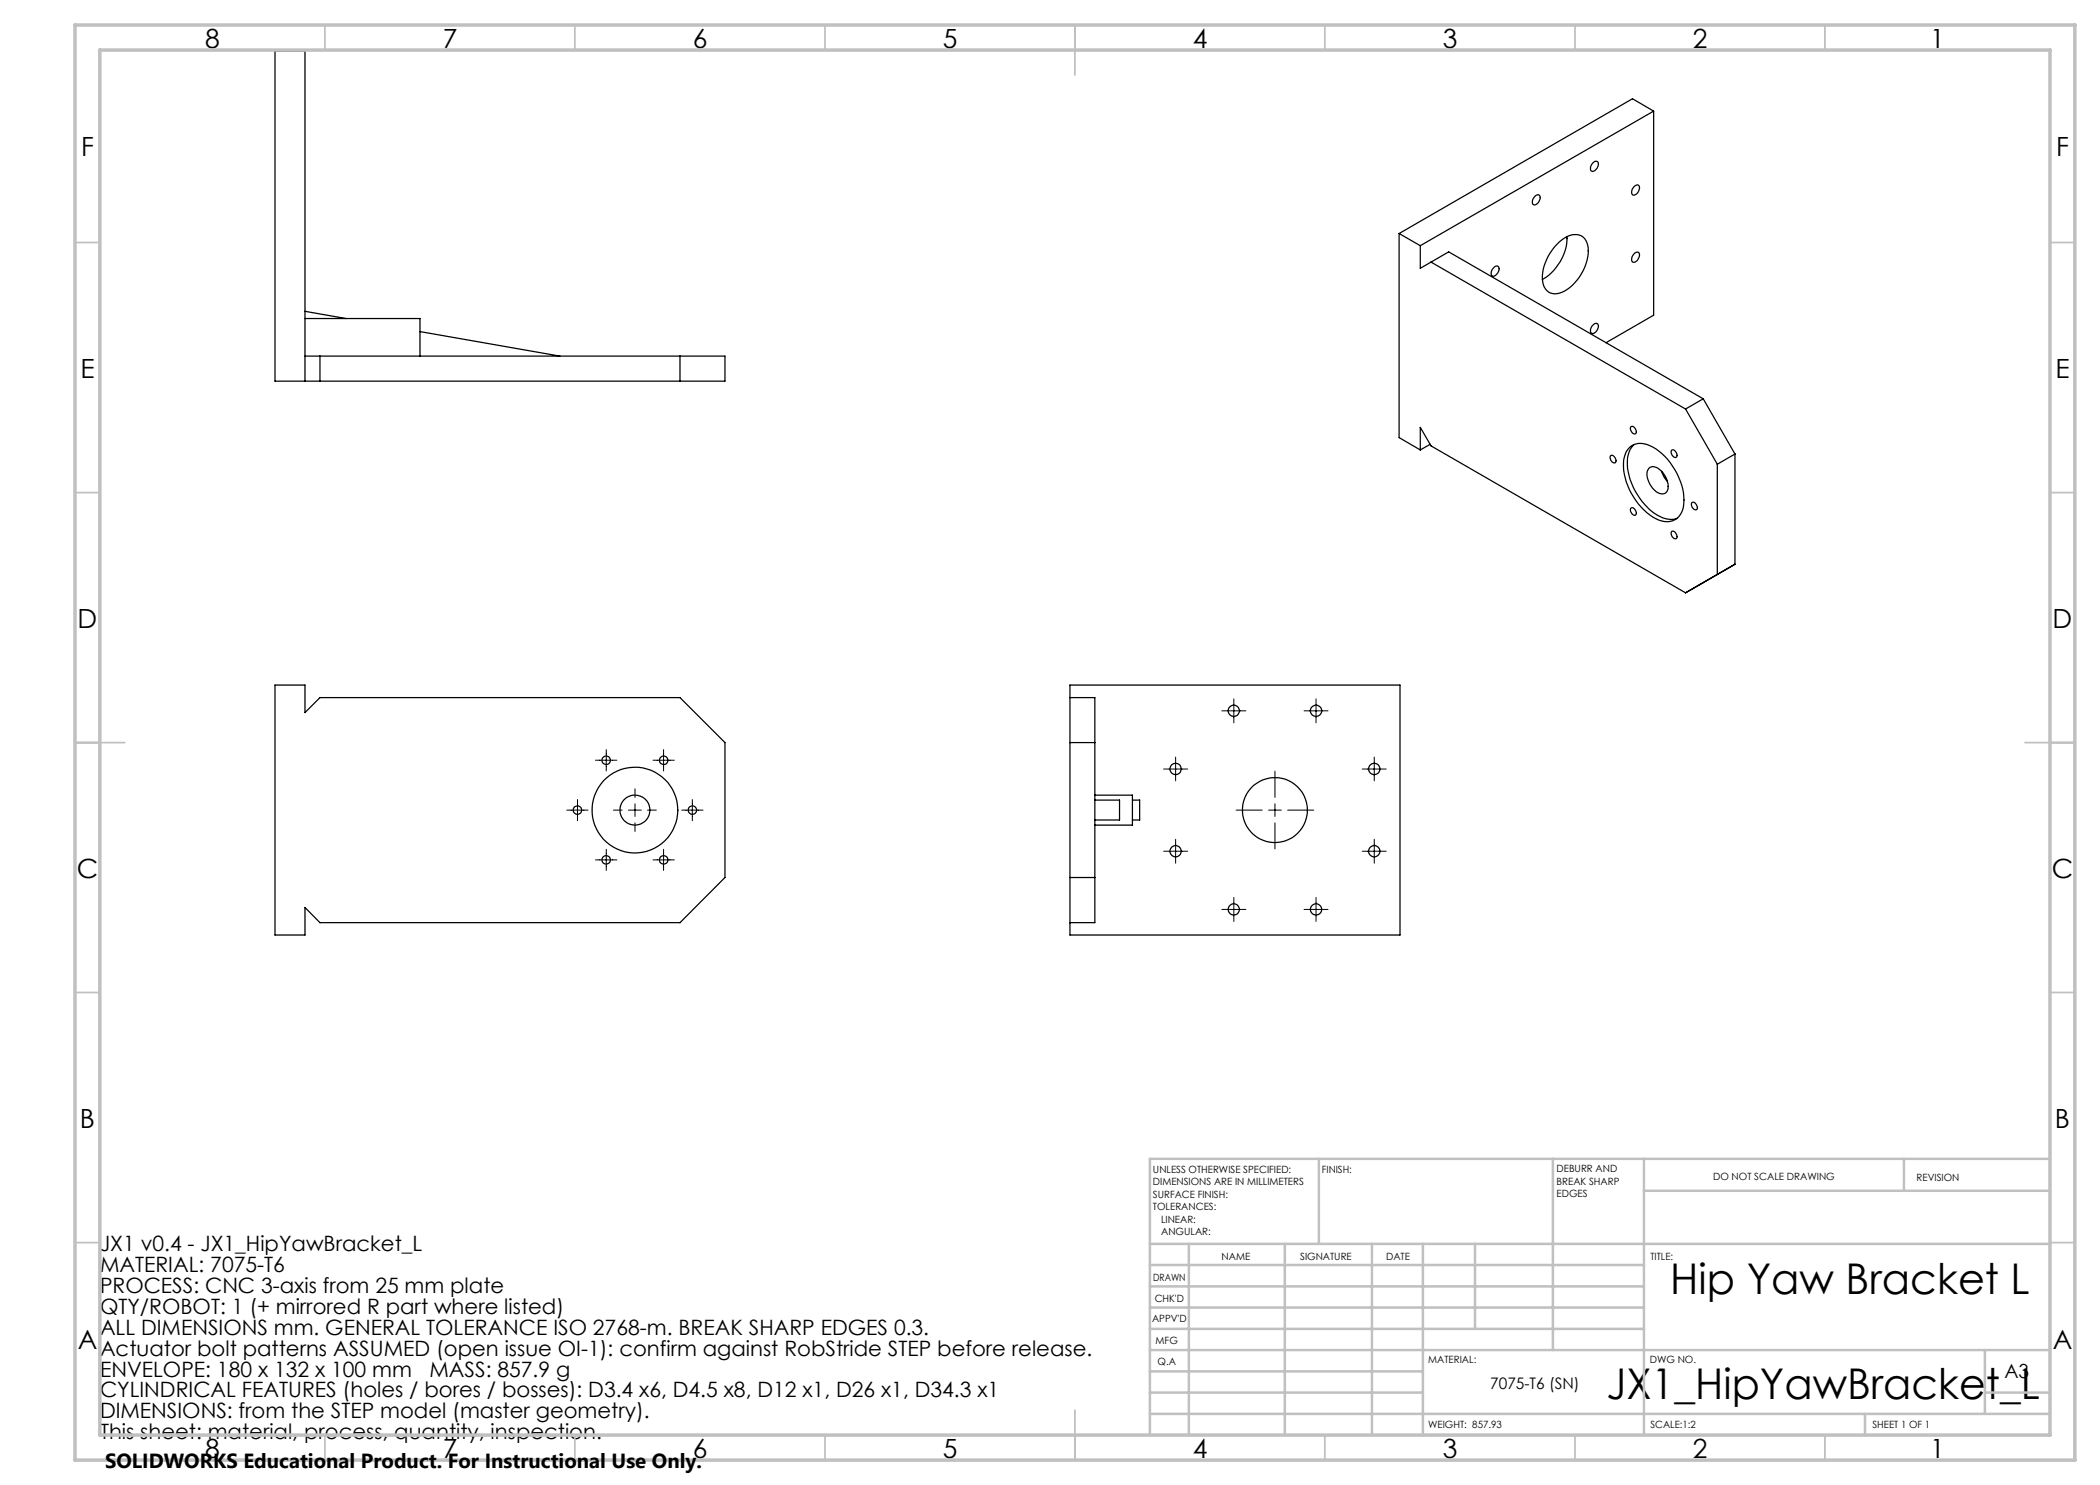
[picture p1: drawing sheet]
<svg xmlns="http://www.w3.org/2000/svg" width="420mm" height="297mm" viewBox="0 0 420 297" stroke-linecap="round" stroke-linejoin="round" font-family="sans-serif">
<g fill="none" stroke="#000" stroke-width=".25">
<path d="M306.9 39.3a.6 .6 0 0 1 .8-.3 .6 .6 0 0 1 .3 .8 1.11 1.11 0 0 1-1.4 1l-.1-.7zM318.6 32.6a.65 .65 0 0 1 .9-.2 .65 .65 0 0 1 0 1l-.3 .5a.6 .6 0 0 1-.8 .4 .6 .6 0 0 1-.3-.9zM326.8 37.4a.6 .6 0 0 1 .8-.4 .6 .6 0 0 1 .3 .8l-.5 .9a.6 .6 0 0 1-.8 .3 .6 .6 0 0 1-.2-.8zM330.7 22.2l-4.2-2.4-46.7 26.9M330.7 22.2l-46.6 26.9M330.7 22.2v40.8l-9.5 5.5M279.8 46.7l4.3 2.4M279.8 46.7v40.8l4.3 2.5M284.1 49.1v4.6l2.1-1.3M286.2 52.4l50.9 29.4M286.2 52.4l3.5-2 50.9 29.4M298.7 53.6a.6 .6 0 0 1 .8-.4 .6 .6 0 0 1 .3 .8 1.11 1.11 0 0 1-1.5 1.1l-.1-.7z"/>
<path d="M311.4 48.9a4.8 4.8 0 0 1 4.5-1.9 2.96 2.96 0 0 1 1.7 3.2 9.5 9.5 0 0 1-5.7 8.4 2.49 2.49 0 0 1-3.4-2.3 9.7 9.7 0 0 1 2.9-7.4zM313.4 47.3a9.9 9.9 0 0 1-4.9 8.6M326.8 50.8a.6 .6 0 0 1 .8-.4 .6 .6 0 0 1 .3 .9 1.09 1.09 0 0 1-1.5 1v-.7zM61 71.2h84v5h-90v-66h6v66M61 63.7h23v7.5M61 62.3l8.2 1.4M64 71.2v5M84 66.3l28 4.9M136 71.2v5M318.6 65a.6 .6 0 0 1 .8-.3 .6 .6 0 0 1 .3 .8 1.11 1.11 0 0 1-1.5 1.1l-.1-.7zM340.6 79.8l-3.5 2M340.6 79.8l6.4 11"/>
<path d="M284.1 90v-4.5l2.1 3.7 50.9 29.4 9.9-5.7v-22.1M286 88.9l-1.9 1.1M322.1 91.2a.87 .87 0 0 1 .9 .2 .87 .87 0 0 1 .2 1l-.1 .1a.97 .97 0 0 1-1-1.3zM325.9 89.5a3.8 3.8 0 0 1 4.7-.1 12.9 12.9 0 0 1 6.1 11.9 3.4 3.4 0 0 1-4.9 2.7 12.9 12.9 0 0 1-7.1-12l.2-.6a3.4 3.4 0 0 1 1-1.9zM326.1 85.4a.87 .87 0 0 1 1 .2 .87 .87 0 0 1 .1 1 .53 .53 0 0 1-.5 .2 .53 .53 0 0 1-.4-.5l-.2-.5zM326.8 88.9a5.6 5.6 0 0 0-1.2 5.5 13.1 13.1 0 0 0 7 9.2l.6 .1a3.6 3.6 0 0 0 2.2 0M329.8 93.7a1.81 1.81 0 0 1 2.5 .6 3.8 3.8 0 0 1 1.1 4 1.6 1.6 0 0 1-2.5-.3 4 4 0 0 1-1.3-4.1zM332.3 94.3l.4 1 .8 1M334.3 90.1a.86 .86 0 0 1 1.1 1l-.1 .3a.97 .97 0 0 1-1-1.3zM337.1 81.8l6.4 11M343.5 92.8v22.1M347 90.8l-3.5 2"/>
<path d="M326.1 101.7a.87 .87 0 0 1 1 .2 .87 .87 0 0 1 .1 .9 .53 .53 0 0 1-.5 .2 .53 .53 0 0 1-.4-.4l-.2-.5zM334.3 106.4a.86 .86 0 0 1 1.1 .9l-.1 .4a.97 .97 0 0 1-1-1.3zM338.3 100.6a.86 .86 0 0 1 1.2 1l-.2 .3a.97 .97 0 0 1-1-1.3zM55 137h6v5.5l3-3h72l9 9v27l-9 9h-72l-3-3v5.5h-6zM214 139.5h5v45h-5M214 137h66v50h-66zM214 148.5h5M219 159h7.5v6h-7.5M214 175.5h5M219 160h4.9v4h-4.9M226.5 160h1.4v4h-1.4"/>
<circle cx="121.2" cy="152.1" r=".86"/>
<circle cx="132.7" cy="152.1" r=".86"/>
<circle cx="235.1" cy="153.8" r="1.13"/>
<circle cx="246.8" cy="142.2" r="1.13"/>
<circle cx="263.2" cy="142.2" r="1.13"/>
<circle cx="274.8" cy="153.8" r="1.13"/>
<circle cx="115.5" cy="162" r=".85"/>
<circle cx="121.2" cy="172" r=".86"/>
<circle cx="127" cy="162" r="8.6"/>
<circle cx="127" cy="162" r="3"/>
<circle cx="132.7" cy="172" r=".86"/>
<circle cx="138.5" cy="162" r=".85"/>
<circle cx="235.1" cy="170.2" r="1.13"/>
<circle cx="255" cy="162" r="6.5"/>
<circle cx="274.9" cy="170.2" r="1.13"/>
<circle cx="246.8" cy="181.9" r="1.13"/>
<circle cx="263.2" cy="181.9" r="1.13"/>
</g>
<g fill="none" stroke="#000" stroke-width=".2">
<path d="M246.8 139.8v4.8M263.2 139.8v4.8M115.5 159.9v4.2M119.1 152h4.3M121.2 149.9v4.3M127 157.8v1.7M130.6 152h4.3M132.7 149.9v4.3M138.5 159.9v4.2M232.7 153.8h4.8M235.1 151.4v4.8M244.4 142.2h4.8"/>
<path d="M255 154.2v5.3M260.8 142.2h4.8M272.5 153.8h4.7M274.8 151.4v4.8M113.3 162h4.3M119.1 172h4.3M121.2 169.9v4.2M122.7 162h1.7M125.7 162h2.6M127 160.8v2.5M127 164.6v1.7M129.5 162h1.8"/>
<path d="M130.6 172h4.3M132.7 169.9v4.2M136.3 162h4.3M232.7 170.2h4.8M235.1 167.8v4.8M246.8 179.5v4.8M247.2 162h5.2M253.7 162h2.6M255 160.8v2.5M255 164.6v5.2M257.5 162h5.2M263.2 179.5v4.8"/>
<path d="M272.5 170.2h4.7M274.8 167.8v4.8M244.4 181.9h4.8M260.8 181.9h4.8"/>
</g>
<g fill="none" stroke="#c0c0c0" stroke-width=".35">
<path d="M65 5v5M115 5v5M165 5v5M215 5v10M265 5v5M315 5v5M365 5v5M15 48.5h5M410 48.5h5M15 98.5h5M410 98.5h5M15 148.5h10"/>
<path d="M405 148.5h10M15 198.5h5M410 198.5h5M15 248.5h5M410 248.5h5M65 287v5M115 287v5M165 287v5M215 282v10M265 287v5M315 287v5M365 287v5"/>
</g>
<g fill="none" stroke="#c0c0c0" stroke-width=".5">
<path d="M263.8 231.8v17M310.6 231.8v38.2M328.8 231.8v55.2M328.8 238.2h81.2M380.8 231.8v6.4M410 231.8h-180v55.2M230 248.8h180M230 257.3h98.8M230 253h98.8M237.8 248.8v38.2M257 248.8v38.2M274.4 248.8v38.2"/>
<path d="M284.6 248.8v38.2M295 248.8v17M230 265.8h98.8M230 261.5h98.8M230 278.5h54.6M230 274.3h54.6M230 270h180M397 278.5h13M397 270v12.8M230 282.8h180M373 282.8v4.2"/>
</g>
<path d="M15 5h400v287h-400zM20 10h390v277h-390z" fill="none" stroke="#c0c0c0" stroke-width=".7"/>
<g font-size="8.5">
<text x="334.1" y="258.8">Hip Yaw Bracket L</text>
<text x="321.3" y="279.7">JX1_HipYawBracket_L</text>
</g>
<g font-size="5.3">
<text x="41" y="9.5">8</text>
<text x="88.5" y="9.5">7</text>
<text x="138.5" y="9.5">6</text>
<text x="188.5" y="9.5">5</text>
<text x="238.5" y="9.5">4</text>
<text x="288.5" y="9.5">3</text>
<text x="338.5" y="9.5">2</text>
<text x="386" y="9.5">1</text>
<text x="16.2" y="31.2">F</text>
<text x="411.2" y="31.2">F</text>
<text x="16.1" y="75.5">E</text>
<text x="411.1" y="75.5">E</text>
<text x="15.5" y="125.5">D</text>
<text x="410.5" y="125.5">D</text>
<text x="15.4" y="175.5">C</text>
<text x="410.4" y="175.5">C</text>
<text x="16" y="225.5">B</text>
<text x="411" y="225.5">B</text>
<text x="15.5" y="269.7">A</text>
<text x="410.5" y="269.7">A</text>
<text x="41" y="291.5">8</text>
<text x="88.5" y="291.5">7</text>
<text x="138.5" y="291.5">6</text>
<text x="188.5" y="291.5">5</text>
<text x="238.5" y="291.5">4</text>
<text x="288.5" y="291.5">3</text>
<text x="338.5" y="291.5">2</text>
<text x="386" y="291.5">1</text>
</g>
<g font-size="4.2">
<text x="20" y="250.3">JX1 v0.4 - JX1_HipYawBracket_L</text>
<text x="20" y="254.4">MATERIAL: 7075-T6</text>
<text x="20" y="258.6">PROCESS: CNC 3-axis from 25 mm plate</text>
<text x="20" y="262.8">QTY/ROBOT: 1 (+ mirrored R part where listed)</text>
<text x="20" y="267">ALL DIMENSIONS mm. GENERAL TOLERANCE ISO 2768-m. BREAK SHARP EDGES 0.3.</text>
<text x="20" y="271.1">Actuator bolt patterns ASSUMED (open issue OI-1): confirm against RobStride STEP before release.</text>
<text x="20" y="275.3">ENVELOPE: 180 x 132 x 100 mm</text>
<text x="85.9" y="275.3">MASS: 857.9 g</text>
<text x="20" y="279.5">CYLINDRICAL FEATURES (holes / bores / bosses): D3.4 x6, D4.5 x8, D12 x1, D26 x1, D34.3 x1</text>
<text x="20" y="283.7">DIMENSIONS: from the STEP model (master geometry).</text>
<text x="20" y="287.8">This sheet: material, process, quantity, inspection.</text>
</g>
<text font-size="4.1" x="21" y="293.7">SOLIDWORKS Educational Product. For Instructional Use Only.</text>
<text font-size="3.9" x="400.9" y="275.5">A3</text>
<text font-size="3.2" x="298" y="277.9">7075-T6 (SN)</text>
<g font-size="2">
<text x="230.6" y="234.6">UNLESS OTHERWISE SPECIFIED:</text>
<text x="230.6" y="237.1">DIMENSIONS ARE IN MILLIMETERS</text>
<text x="230.6" y="239.6">SURFACE FINISH:</text>
<text x="264.4" y="234.6">FINISH:</text>
<text x="311.3" y="234.5">DEBURR AND</text>
<text x="311.3" y="237">BREAK SHARP</text>
<text x="311.3" y="239.5">EDGES</text>
<text x="342.6" y="236">DO NOT SCALE DRAWING</text>
<text x="383.3" y="236.2">REVISION</text>
<text x="230.6" y="242.1">TOLERANCES:</text>
<text x="232.2" y="244.6">LINEAR:</text>
<text x="232.2" y="247.1">ANGULAR:</text>
<text x="244.3" y="252">NAME</text>
<text x="260" y="251.9">SIGNATURE</text>
<text x="277.2" y="251.9">DATE</text>
<text x="330.1" y="251.9">TITLE:</text>
<text x="230.6" y="256.1">DRAWN</text>
<text x="230.9" y="260.3">CHK'D</text>
<text x="230.4" y="264.4">APPV'D</text>
<text x="231.1" y="268.8">MFG</text>
<text x="231.5" y="273">Q.A</text>
<text x="285.6" y="272.5">MATERIAL:</text>
<text x="330" y="272.5">DWG NO.</text>
<text x="285.6" y="285.5">WEIGHT: 857.93</text>
<text x="330.1" y="285.6">SCALE:1:2</text>
<text x="374.5" y="285.6">SHEET 1 OF 1</text>
</g>
</svg>
